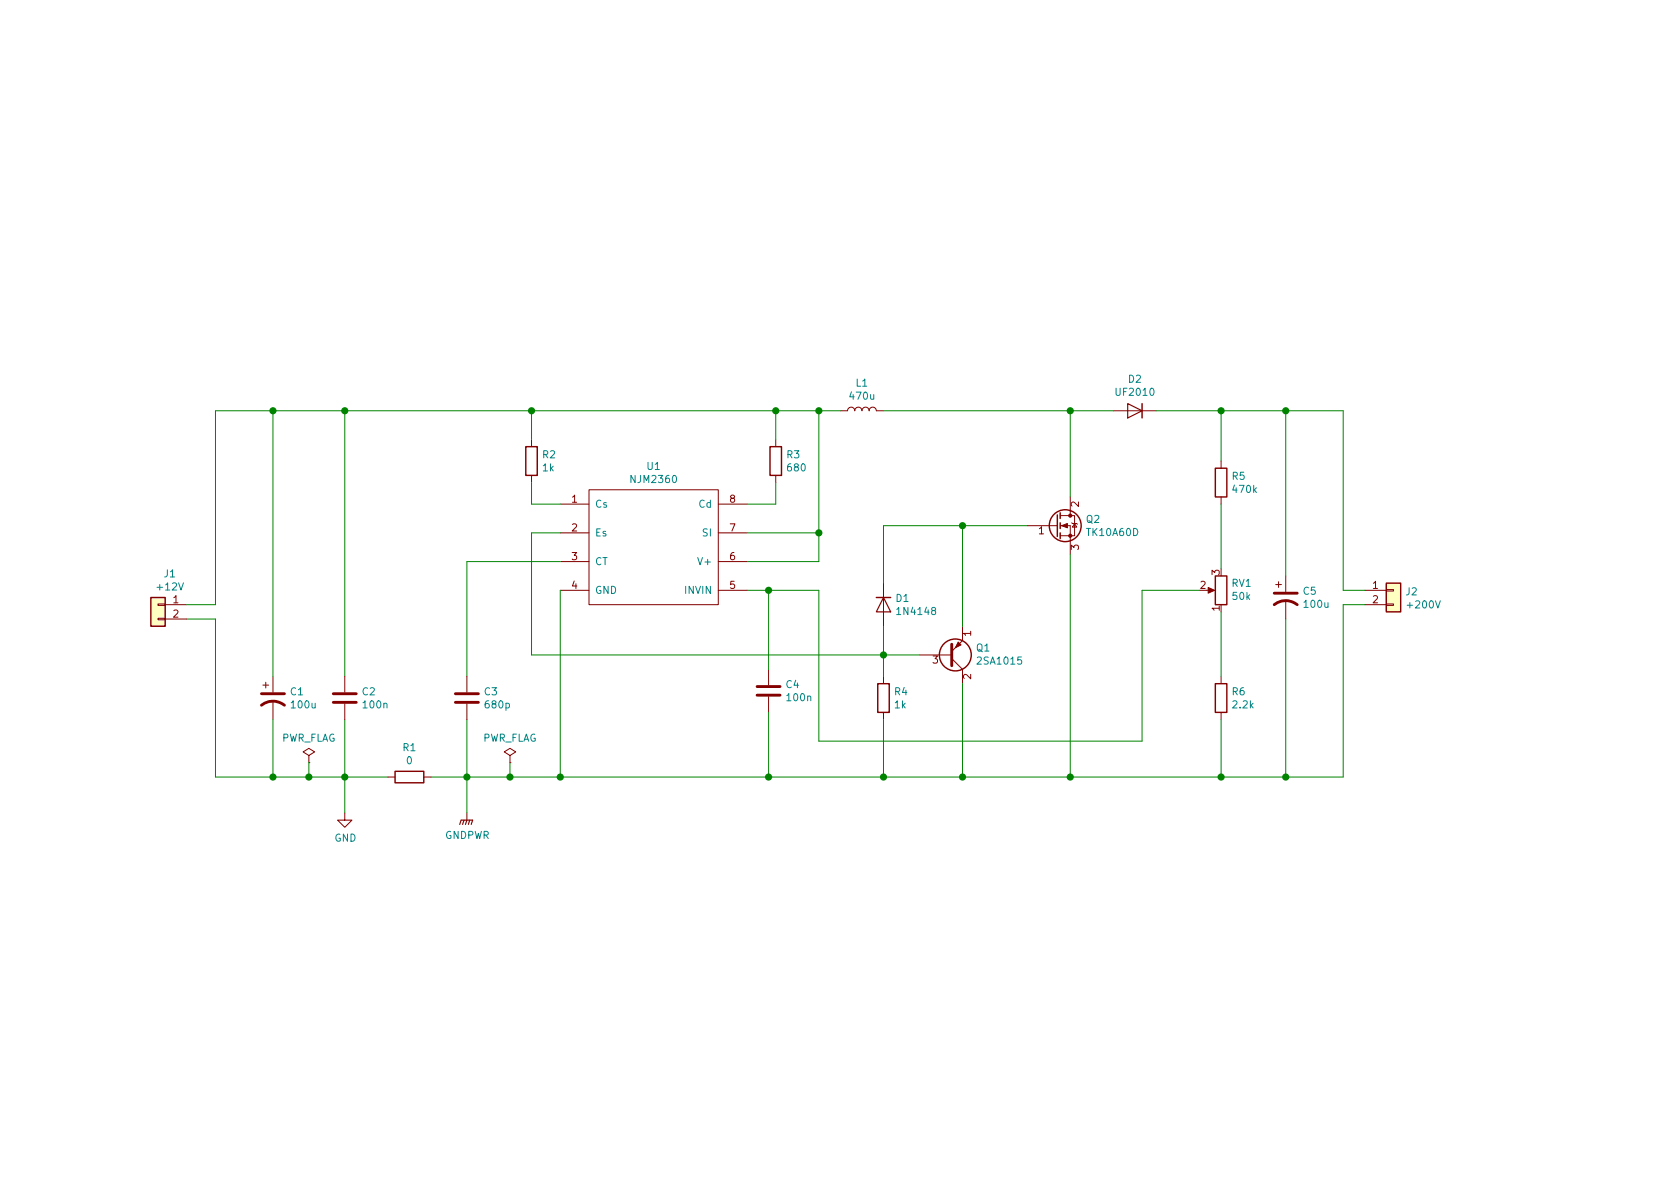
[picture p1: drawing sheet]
EESchema Schematic File Version 4
EELAYER 29 0
EELAYER END
$Descr A4 11693 8268
encoding utf-8
Sheet 1 1
Title ""
Date ""
Rev ""
Comp ""
Comment1 ""
Comment2 ""
Comment3 ""
Comment4 ""
$EndDescr
$Comp
L 200VDCDC:NJM2360 U1
U 1 1
P 4550 3800
F 0 "U1" H 4550 4365 50  0000 C CNN
F 1 "NJM2360" H 4550 4274 50  0000 C CNN
F 2 "" H 4550 3650 50  0001 C CNN
F 3 "" H 4550 3650 50  0001 C CNN
	1    4550 3800
	1    0    0    -1  
$EndComp
$Comp
L Device:L L1
U 1 1
P 6000 2850
F 0 "L1" V 6190 2850 50  0000 C CNN
F 1 "470u" V 6099 2850 50  0000 C CNN
F 2 "" H 6000 2850 50  0001 C CNN
F 3 "~" H 6000 2850 50  0001 C CNN
	1    6000 2850
	0    -1   -1   0   
$EndComp
$Comp
L Device:R R3
U 1 1
P 5400 3200
F 0 "R3" H 5470 3246 50  0000 L CNN
F 1 "680" H 5470 3155 50  0000 L CNN
F 2 "" V 5330 3200 50  0001 C CNN
F 3 "~" H 5400 3200 50  0001 C CNN
	1    5400 3200
	1    0    0    -1  
$EndComp
Wire Wire Line
	5400 3350 5400 3500
Wire Wire Line
	5400 3500 5200 3500
Wire Wire Line
	5200 3700 5700 3700
$Comp
L Device:R R2
U 1 1
P 3700 3200
F 0 "R2" H 3770 3246 50  0000 L CNN
F 1 "1k" H 3770 3155 50  0000 L CNN
F 2 "" V 3630 3200 50  0001 C CNN
F 3 "~" H 3700 3200 50  0001 C CNN
	1    3700 3200
	1    0    0    -1  
$EndComp
Wire Wire Line
	3700 3350 3700 3500
Wire Wire Line
	3700 3500 3900 3500
Wire Wire Line
	5200 3900 5700 3900
Wire Wire Line
	5700 3900 5700 3700
Connection ~ 5700 3700
Wire Wire Line
	5850 2850 5700 2850
Wire Wire Line
	5700 2850 5700 3700
Wire Wire Line
	5700 2850 5400 2850
Wire Wire Line
	5400 2850 5400 3050
Connection ~ 5700 2850
Wire Wire Line
	5400 2850 3700 2850
Wire Wire Line
	3700 2850 3700 3050
Connection ~ 5400 2850
$Comp
L Device:Q_PNP_ECB Q1
U 1 1
P 6600 4550
F 0 "Q1" H 6791 4504 50  0000 L CNN
F 1 "2SA1015" H 6791 4595 50  0000 L CNN
F 2 "" H 6800 4650 50  0001 C CNN
F 3 "~" H 6600 4550 50  0001 C CNN
	1    6600 4550
	1    0    0    1   
$EndComp
$Comp
L Diode:1N4148W D1
U 1 1
P 6150 4200
F 0 "D1" V 6104 4280 50  0000 L CNN
F 1 "1N4148" V 6195 4280 50  0000 L CNN
F 2 "Diode_SMD:D_SOD-123" H 6150 4025 50  0001 C CNN
F 3 "https://www.vishay.com/docs/85748/1n4148w.pdf" H 6150 4200 50  0001 C CNN
	1    6150 4200
	0    1    1    0   
$EndComp
$Comp
L Device:R R4
U 1 1
P 6150 4850
F 0 "R4" H 6220 4896 50  0000 L CNN
F 1 "1k" H 6220 4805 50  0000 L CNN
F 2 "" V 6080 4850 50  0001 C CNN
F 3 "~" H 6150 4850 50  0001 C CNN
	1    6150 4850
	1    0    0    -1  
$EndComp
Wire Wire Line
	6150 4350 6150 4550
Wire Wire Line
	6400 4550 6150 4550
Connection ~ 6150 4550
Wire Wire Line
	6150 4550 6150 4700
$Comp
L Device:Q_NMOS_GDS Q2
U 1 1
P 7350 3650
F 0 "Q2" H 7556 3696 50  0000 L CNN
F 1 "TK10A60D" H 7556 3605 50  0000 L CNN
F 2 "" H 7550 3750 50  0001 C CNN
F 3 "~" H 7350 3650 50  0001 C CNN
	1    7350 3650
	1    0    0    -1  
$EndComp
Wire Wire Line
	7150 3650 6700 3650
Wire Wire Line
	6700 3650 6700 4350
Wire Wire Line
	6150 4050 6150 3650
Wire Wire Line
	6150 3650 6700 3650
Connection ~ 6700 3650
Wire Wire Line
	3700 4550 3700 3700
Wire Wire Line
	3700 3700 3900 3700
Wire Wire Line
	7450 2850 7450 3450
Wire Wire Line
	6150 2850 7450 2850
Wire Wire Line
	6150 4550 3700 4550
$Comp
L Diode:1N4148W D2
U 1 1
P 7900 2850
F 0 "D2" H 7900 2633 50  0000 C CNN
F 1 "UF2010" H 7900 2724 50  0000 C CNN
F 2 "Diode_SMD:D_SOD-123" H 7900 2675 50  0001 C CNN
F 3 "https://www.vishay.com/docs/85748/1n4148w.pdf" H 7900 2850 50  0001 C CNN
	1    7900 2850
	-1   0    0    1   
$EndComp
Wire Wire Line
	7750 2850 7450 2850
Connection ~ 7450 2850
$Comp
L Device:R R5
U 1 1
P 8500 3350
F 0 "R5" H 8570 3396 50  0000 L CNN
F 1 "470k" H 8570 3305 50  0000 L CNN
F 2 "" V 8430 3350 50  0001 C CNN
F 3 "~" H 8500 3350 50  0001 C CNN
	1    8500 3350
	1    0    0    -1  
$EndComp
$Comp
L Device:R R6
U 1 1
P 8500 4850
F 0 "R6" H 8570 4896 50  0000 L CNN
F 1 "2.2k" H 8570 4805 50  0000 L CNN
F 2 "" V 8430 4850 50  0001 C CNN
F 3 "~" H 8500 4850 50  0001 C CNN
	1    8500 4850
	1    0    0    -1  
$EndComp
$Comp
L Device:R_POT RV1
U 1 1
P 8500 4100
F 0 "RV1" H 8430 4054 50  0000 R CNN
F 1 "50k" H 8430 4145 50  0000 R CNN
F 2 "" H 8500 4100 50  0001 C CNN
F 3 "~" H 8500 4100 50  0001 C CNN
	1    8500 4100
	-1   0    0    1   
$EndComp
Wire Wire Line
	8050 2850 8500 2850
Wire Wire Line
	8500 2850 8500 3200
Wire Wire Line
	8500 3500 8500 3950
Wire Wire Line
	8500 4250 8500 4700
Wire Wire Line
	5200 4100 5350 4100
Wire Wire Line
	5700 4100 5700 5150
Wire Wire Line
	5700 5150 7950 5150
Wire Wire Line
	7950 5150 7950 4100
Wire Wire Line
	7950 4100 8350 4100
Wire Wire Line
	3900 4100 3900 5400
Wire Wire Line
	3900 5400 5350 5400
Wire Wire Line
	8500 5400 8500 5000
Wire Wire Line
	6700 4750 6700 5400
Connection ~ 6700 5400
Wire Wire Line
	6700 5400 7450 5400
Wire Wire Line
	6150 5000 6150 5400
Connection ~ 6150 5400
Wire Wire Line
	6150 5400 6700 5400
Wire Wire Line
	7450 3850 7450 5400
Connection ~ 7450 5400
Wire Wire Line
	7450 5400 8500 5400
Wire Wire Line
	3250 4700 3250 3900
Wire Wire Line
	3250 3900 3900 3900
Wire Wire Line
	3250 5000 3250 5400
Wire Wire Line
	3250 5400 3550 5400
Connection ~ 3900 5400
$Comp
L Device:R R1
U 1 1
P 2850 5400
F 0 "R1" V 2643 5400 50  0000 C CNN
F 1 "0" V 2734 5400 50  0000 C CNN
F 2 "" V 2780 5400 50  0001 C CNN
F 3 "~" H 2850 5400 50  0001 C CNN
	1    2850 5400
	0    1    1    0   
$EndComp
Wire Wire Line
	3000 5400 3250 5400
Connection ~ 3250 5400
$Comp
L Device:CP1 C1
U 1 1
P 1900 4850
F 0 "C1" H 2015 4896 50  0000 L CNN
F 1 "100u" H 2015 4805 50  0000 L CNN
F 2 "" H 1900 4850 50  0001 C CNN
F 3 "~" H 1900 4850 50  0001 C CNN
	1    1900 4850
	1    0    0    -1  
$EndComp
Wire Wire Line
	2400 5000 2400 5400
Wire Wire Line
	2400 5400 2700 5400
Wire Wire Line
	2400 5400 2150 5400
Wire Wire Line
	1900 5400 1900 5000
Connection ~ 2400 5400
Wire Wire Line
	2400 4700 2400 2850
Wire Wire Line
	2400 2850 3700 2850
Connection ~ 3700 2850
Wire Wire Line
	2400 2850 1900 2850
Wire Wire Line
	1900 2850 1900 4700
Connection ~ 2400 2850
$Comp
L power:GND #PWR01
U 1 1
P 2400 5650
F 0 "#PWR01" H 2400 5400 50  0001 C CNN
F 1 "GND" H 2405 5477 50  0000 C CNN
F 2 "" H 2400 5650 50  0001 C CNN
F 3 "" H 2400 5650 50  0001 C CNN
	1    2400 5650
	1    0    0    -1  
$EndComp
Wire Wire Line
	2400 5650 2400 5400
$Comp
L power:GNDPWR #PWR02
U 1 1
P 3250 5650
F 0 "#PWR02" H 3250 5450 50  0001 C CNN
F 1 "GNDPWR" H 3254 5496 50  0000 C CNN
F 2 "" H 3250 5600 50  0001 C CNN
F 3 "" H 3250 5600 50  0001 C CNN
	1    3250 5650
	1    0    0    -1  
$EndComp
Wire Wire Line
	3250 5650 3250 5400
$Comp
L Connector_Generic:Conn_01x02 J1
U 1 1
P 1100 4200
F 0 "J1" H 1018 4417 50  0000 C CNN
F 1 "+12V" H 1018 4326 50  0000 C CNN
F 2 "" H 1100 4200 50  0001 C CNN
F 3 "~" H 1100 4200 50  0001 C CNN
	1    1100 4200
	-1   0    0    -1  
$EndComp
$Comp
L Connector_Generic:Conn_01x02 J2
U 1 1
P 9700 4100
F 0 "J2" H 9780 4092 50  0000 L CNN
F 1 "+200V" H 9780 4001 50  0000 L CNN
F 2 "" H 9700 4100 50  0001 C CNN
F 3 "~" H 9700 4100 50  0001 C CNN
	1    9700 4100
	1    0    0    -1  
$EndComp
Wire Wire Line
	1300 4200 1500 4200
Wire Wire Line
	1500 4200 1500 2850
Wire Wire Line
	1500 2850 1900 2850
Connection ~ 1900 2850
Wire Wire Line
	1300 4300 1500 4300
Wire Wire Line
	1500 4300 1500 5400
Wire Wire Line
	1500 5400 1900 5400
Connection ~ 1900 5400
Wire Wire Line
	8950 2850 8500 2850
Connection ~ 8500 2850
Wire Wire Line
	8950 5400 8500 5400
Connection ~ 8500 5400
$Comp
L Device:C C2
U 1 1
P 2400 4850
F 0 "C2" H 2515 4896 50  0000 L CNN
F 1 "100n" H 2515 4805 50  0000 L CNN
F 2 "" H 2438 4700 50  0001 C CNN
F 3 "~" H 2400 4850 50  0001 C CNN
	1    2400 4850
	1    0    0    -1  
$EndComp
$Comp
L Device:C C3
U 1 1
P 3250 4850
F 0 "C3" H 3365 4896 50  0000 L CNN
F 1 "680p" H 3365 4805 50  0000 L CNN
F 2 "" H 3288 4700 50  0001 C CNN
F 3 "~" H 3250 4850 50  0001 C CNN
	1    3250 4850
	1    0    0    -1  
$EndComp
$Comp
L Device:CP1 C5
U 1 1
P 8950 4150
F 0 "C5" H 9065 4196 50  0000 L CNN
F 1 "100u" H 9065 4105 50  0000 L CNN
F 2 "" H 8950 4150 50  0001 C CNN
F 3 "~" H 8950 4150 50  0001 C CNN
	1    8950 4150
	1    0    0    -1  
$EndComp
Wire Wire Line
	8950 4300 8950 5400
Wire Wire Line
	8950 4000 8950 2850
Wire Wire Line
	9500 4100 9350 4100
Wire Wire Line
	9350 4100 9350 2850
Wire Wire Line
	9350 2850 8950 2850
Connection ~ 8950 2850
Wire Wire Line
	9500 4200 9350 4200
Wire Wire Line
	9350 4200 9350 5400
Wire Wire Line
	9350 5400 8950 5400
Connection ~ 8950 5400
$Comp
L Device:C C4
U 1 1
P 5350 4800
F 0 "C4" H 5465 4846 50  0000 L CNN
F 1 "100n" H 5465 4755 50  0000 L CNN
F 2 "" H 5388 4650 50  0001 C CNN
F 3 "~" H 5350 4800 50  0001 C CNN
	1    5350 4800
	1    0    0    -1  
$EndComp
Wire Wire Line
	5350 4650 5350 4100
Connection ~ 5350 4100
Wire Wire Line
	5350 4100 5700 4100
Wire Wire Line
	5350 4950 5350 5400
Connection ~ 5350 5400
Wire Wire Line
	5350 5400 6150 5400
$Comp
L power:PWR_FLAG #FLG0101
U 1 1
P 2150 5300
F 0 "#FLG0101" H 2150 5375 50  0001 C CNN
F 1 "PWR_FLAG" H 2150 5473 50  0000 C CNN
F 2 "" H 2150 5300 50  0001 C CNN
F 3 "~" H 2150 5300 50  0001 C CNN
	1    2150 5300
	1    0    0    -1  
$EndComp
Wire Wire Line
	2150 5300 2150 5400
Connection ~ 2150 5400
Wire Wire Line
	2150 5400 1900 5400
$Comp
L power:PWR_FLAG #FLG0102
U 1 1
P 3550 5300
F 0 "#FLG0102" H 3550 5375 50  0001 C CNN
F 1 "PWR_FLAG" H 3550 5473 50  0000 C CNN
F 2 "" H 3550 5300 50  0001 C CNN
F 3 "~" H 3550 5300 50  0001 C CNN
	1    3550 5300
	1    0    0    -1  
$EndComp
Wire Wire Line
	3550 5300 3550 5400
Connection ~ 3550 5400
Wire Wire Line
	3550 5400 3900 5400
$EndSCHEMATC
